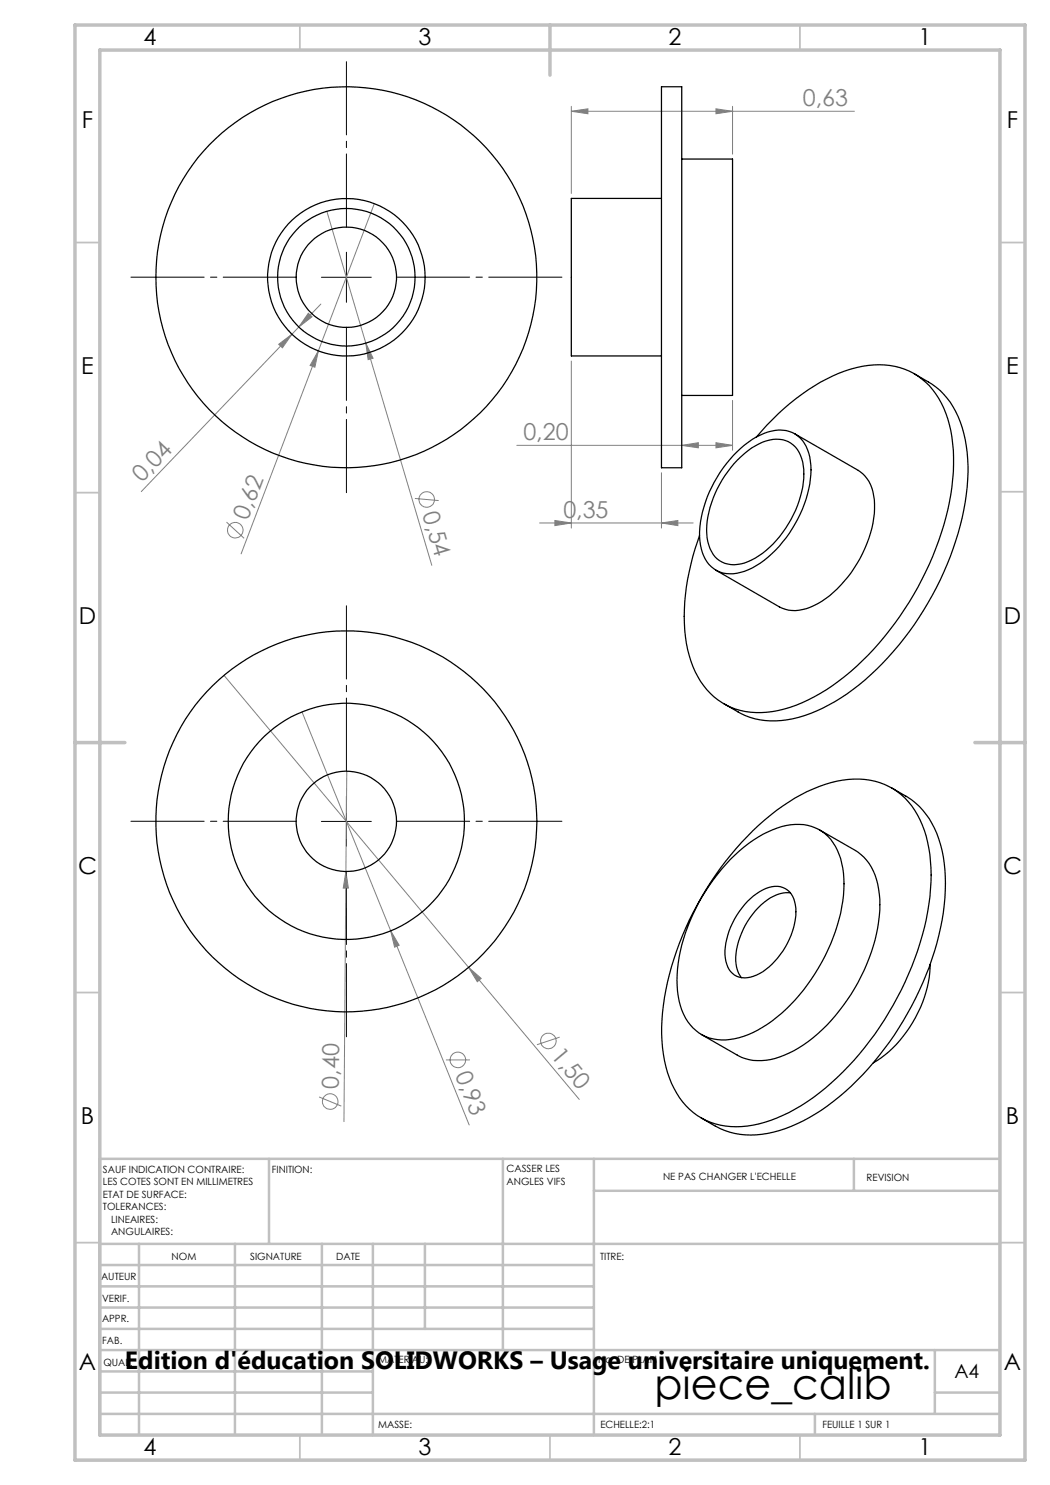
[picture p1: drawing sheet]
<svg xmlns="http://www.w3.org/2000/svg" width="210mm" height="297mm" viewBox="0 0 210 297" stroke-linecap="round" stroke-linejoin="round" font-family="sans-serif">
<g fill="none" stroke="#808080" stroke-width=".2">
<path d="M114.3 22.3l3.3-.5v1zM114.3 21.3v17.4M114.3 22.3h56.6M143.2 21.8l3.3 .5-3.3 .5zM146.5 21.3v9.5M65.4 42.3l7.8 26.3M74.9 40.7l-11.2 29.5M55.7 68.9l2.7-2.1-1.9 2.8zM57.6 66.1h.1M58.4 66.8l-30.1 31.5M59.8 65.4l-1.4 1.4M60.5 66.1h.1"/>
<path d="M61.7 62.6l.7 .8-2.6 2zM63.7 70.2l-.7 3.2-1-.3zM63.7 70.2l-15.5 40.6M64.2 60.8l-4.4 4.6M73.2 68.6l1.4 3-1 .3zM73.2 68.6l13.2 44.5M114.3 72.2v33.4M83 99.7l4.7 .4M103.4 89.1h43.1M132.3 94.5v11.1M136.3 89.1l3.4-.6v1.1zM143.2 88.5l3.3 .6-3.3 .5z"/>
<path d="M146.5 80.1v10M45.3 104.4l3.5 3.3M107.9 104.6h30.7M111 104.1l3.3 .5-3.3 .5zM132.3 104.6l3.3-.5v1zM44.8 135.1l48.9 58.4M60.4 142.4l17.7 43.8M69.4 154.2l-.6 70.1M69.2 174.3l.5 3.3h-1zM78.1 186.2l1.7 2.9-.9 .3zM78.1 186.2l15.7 38.8M93.7 193.5l2.5 2.2-.7 .7z"/>
<path d="M93.7 193.5l22.2 26.4M63.8 219.4l4.5 1.8M89.2 212h4.8M111.9 207.4l-4.5 1.5"/>
<circle cx="85.3" cy="99.9" r="1.56"/>
<circle cx="47" cy="106" r="1.55"/>
<circle cx="91.6" cy="212" r="1.55"/>
<circle cx="109.7" cy="208.2" r="1.55"/>
<circle cx="66" cy="220.3" r="1.55"/>
</g>
<path d="M59.3 55.4h-33.1M69.3 45.4v-33.1M79.3 55.4h33.1M69.3 65.4v33.1M69.3 154.3v-33.1M59.3 164.3h-33.1M69.3 174.3v33.1M79.3 164.3h33.1" fill="none" stroke="#000" stroke-width=".2" stroke-dasharray="30.5 1.3 1.3 1.3" stroke-dashoffset="15.8"/>
<path d="M64.3 55.5h10M69.3 50.4v10.1M69.3 159.3v10M64.3 164.3h10" fill="none" stroke="#000" stroke-width=".2"/>
<g fill="none" stroke="#c0c0c0" stroke-width=".35">
<path d="M60 5v5M160 5v5M15 48.5h5M200 48.5h5M15 98.5h5M200 98.4h5M15 198.5h5M200 198.5h5M15 248.5h5M200 248.5h5M60 287v5M110 287v5"/>
<path d="M160 287v5"/>
</g>
<g fill="none" stroke="#c0c0c0" stroke-width=".5">
<path d="M53.8 231.8v17M100.6 231.8v38.2M118.8 231.8v55.2M118.8 238.2h81.2M170.8 231.8v6.4M200 231.8h-180v55.2M20 248.8h180M20 257.3h98.8M20 253h98.8M27.8 248.8v38.2M47 248.8v38.2M64.4 248.8v38.2"/>
<path d="M74.6 248.8v38.2M85 248.8v17M20 265.8h98.8M20 261.5h98.8M20 278.5h54.6M20 274.3h54.6M20 270h180M187 278.5h13M187 270v12.8M20 282.8h180M163 282.8v4.2"/>
</g>
<path d="M15 5h190v287h-190zM20 10h180v277h-180zM110 5v10M15 148.5h10M195 148.5h10" fill="none" stroke="#c0c0c0" stroke-width=".7"/>
<g fill="#808080">
<path d="M63.7 70.2l-.7 3.2-1-.3z"/>
<path d="M69.2 174.3l.5 3.3h-1z"/>
<path d="M73.2 68.6l1.4 3-1 .3z"/>
<path d="M78.1 186.2l1.7 2.9-.9 .3z"/>
<path d="M93.7 193.5l2.5 2.2-.7 .7z"/>
<path d="M111 104.1l3.3 .5-3.3 .5zM132.3 104.6l3.3-.5v1zM136.3 89.1l3.4-.6v1.1zM143.2 88.5l3.3 .6-3.3 .5zM114.3 22.3l3.3-.5v1zM143.2 21.8l3.3 .5-3.3 .5z"/>
<path d="M61.7 62.6l.7 .8-2.6 2zM55.7 68.9l2.7-2.1-1.9 2.8z"/>
</g>
<g fill="none" stroke="#000" stroke-width=".25">
<path d="M132.3 17.4h4v76.2h-4zM132.3 39.7h-18v31.5h18M136.3 31.8h10.2v47.3h-10.2M182.8 74.8a17.7 17.7 0 0 1 6.6 4.8 22.2 22.2 0 0 1 4.2 13.5 55.4 55.4 0 0 1-8.9 29 54.7 54.7 0 0 1-17.7 18.2 22.7 22.7 0 0 1-15 3.7 17.6 17.6 0 0 1-7.3-3.3M146.6 91.1a14.1 14.1 0 0 1 9.2-5.1 5.9 5.9 0 0 1 5.9 4.6 18.7 18.7 0 0 1-2.2 13.3 21.5 21.5 0 0 1-10.6 10.4 6.3 6.3 0 0 1-7-1.3 10.4 10.4 0 0 1-1.8-8.5 26.2 26.2 0 0 1 6.5-13.4zM147.5 92a12.5 12.5 0 0 1 7.8-4.2 5.2 5.2 0 0 1 5.2 4.6 18.5 18.5 0 0 1-3.4 13.3 16.3 16.3 0 0 1-8.9 7.1 5.2 5.2 0 0 1-6.6-4.4 17.2 17.2 0 0 1 2.3-11.5l1.1-1.8zM151.3 87.4a43.7 43.7 0 0 1 17.6-13.2 16.7 16.7 0 0 1 13.8 .5 16.3 16.3 0 0 1 7.5 11.5 43.7 43.7 0 0 1-3.1 23.5 61.1 61.1 0 0 1-20.6 27.4 26.4 26.4 0 0 1-15.3 5.4 13.7 13.7 0 0 1-12.6-9.2 33.4 33.4 0 0 1-.8-18.9l.8-3.1 1.3-4.2M158.9 86.7l12.8 7.4a7.2 7.2 0 0 1 3.2 5.9 23.3 23.3 0 0 1-6 16.2 15.4 15.4 0 0 1-9.2 5.9h-.7a6.1 6.1 0 0 1-3.1-.7l-12.7-7.4M178.3 157.6a23 23 0 0 1 5.6 3.7 19.7 19.7 0 0 1 5.1 12.7 50.3 50.3 0 0 1-5.9 25.6 58.1 58.1 0 0 1-20 23.2 23.7 23.7 0 0 1-15.1 4.1 14.3 14.3 0 0 1-4.9-1.7l-2.9-1.6M146 171.9a22.5 22.5 0 0 1 12.2-6.9 8.8 8.8 0 0 1 9.9 6.7 25.4 25.4 0 0 1-1.5 15.8 36.1 36.1 0 0 1-15 18.5 12.3 12.3 0 0 1-10.5 1.3 9.9 9.9 0 0 1-5.5-8.1 30.9 30.9 0 0 1 4.2-18.7 42.4 42.4 0 0 1 6.2-8.6zM150.6 166.1a38.2 38.2 0 0 1 15.6-9.6 14.8 14.8 0 0 1 14.8 3.1 19.9 19.9 0 0 1 5.1 12.7 49 49 0 0 1-5.1 24.1 58.4 58.4 0 0 1-20.8 24.8 23.9 23.9 0 0 1-15.1 4 13.5 13.5 0 0 1-10.8-8.5 31.9 31.9 0 0 1-1.1-18.7 63.3 63.3 0 0 1 17.4-31.9zM158.1 178.6a8.6 8.6 0 0 0-7 3.6 15.2 15.2 0 0 0-3.9 10.6l.5 1.8 .6 .9"/>
<path d="M163.9 166l7.2 4.1a10.8 10.8 0 0 1 4.8 8.7 31.7 31.7 0 0 1-4.3 17.7 32.9 32.9 0 0 1-13.8 14.1 11 11 0 0 1-10.3 .4l-7.2-4.1M149.5 180.3a8.5 8.5 0 0 1 6-3 3.9 3.9 0 0 1 3.6 3.7 14.5 14.5 0 0 1-4.1 11.2 8.5 8.5 0 0 1-6.6 3.3 4 4 0 0 1-3.3-3.9 15 15 0 0 1 4.4-11.3zM186 192.9a24.6 24.6 0 0 1-11.3 19.7"/>
<circle cx="69.3" cy="55.4" r="10"/>
<circle cx="69.3" cy="55.4" r="13.7"/>
<circle cx="69.3" cy="55.4" r="15.8"/>
<circle cx="69.3" cy="55.5" r="38.1"/>
<circle cx="69.3" cy="164.3" r="10"/>
<circle cx="69.3" cy="164.3" r="23.6"/>
<circle cx="69.3" cy="164.3" r="38.1"/>
</g>
<text font-size="8.5" x="130.9" y="279.7">piece_calib</text>
<text font-size="5" x="25" y="273.7">Edition d'éducation SOLIDWORKS – Usage universitaire uniquement.</text>
<g font-size="4.7">
<text x="28.7" y="9">4</text>
<text x="83.7" y="9">3</text>
<text x="133.7" y="9">2</text>
<text x="183.7" y="9">1</text>
<text x="16.4" y="25.5">F</text>
<text x="201.4" y="25.5">F</text>
<text x="16.2" y="74.7">E</text>
<text x="201.2" y="74.8">E</text>
<text x="15.8" y="124.7">D</text>
<text x="200.8" y="124.7">D</text>
<text x="15.6" y="174.7">C</text>
<text x="200.6" y="174.8">C</text>
<text x="16.2" y="224.8">B</text>
<text x="201.2" y="224.8">B</text>
<text x="15.8" y="274">A</text>
<text x="200.8" y="274">A</text>
<text x="28.7" y="291">4</text>
<text x="83.7" y="291">3</text>
<text x="133.7" y="291">2</text>
<text x="183.7" y="291">1</text>
</g>
<g font-size="4.7" fill="#808080">
<text x="160.6" y="21.2">0,63</text>
<text x="104.7" y="88">0,20</text>
<text x="28.5" y="96.7" transform="rotate(-46 28.5 96.7)">0,04</text>
<text x="49.6" y="104.2" transform="rotate(-69 49.6 104.2)">0,62</text>
<text x="84.5" y="102.8" transform="rotate(73 84.5 102.8)">0,54</text>
<text x="112.7" y="103.6">0,35</text>
<text x="91" y="215" transform="rotate(68 91 215)">0,93</text>
<text x="110" y="211.2" transform="rotate(50 110 211.2)">1,50</text>
<text x="67.8" y="217.7" transform="rotate(-90 67.8 217.7)">0,40</text>
</g>
<text font-size="3.9" x="190.9" y="275.5">A4</text>
<g font-size="2">
<text x="20.6" y="234.6">SAUF INDICATION CONTRAIRE:</text>
<text x="20.6" y="237.1">LES COTES SONT EN MILLIMETRES</text>
<text x="20.6" y="239.6">ETAT DE SURFACE:</text>
<text x="54.4" y="234.6">FINITION:</text>
<text x="101.3" y="234.5">CASSER LES</text>
<text x="101.3" y="237">ANGLES VIFS</text>
<text x="132.6" y="236">NE PAS CHANGER L'ECHELLE</text>
<text x="173.3" y="236.2">REVISION</text>
<text x="20.6" y="242.1">TOLERANCES:</text>
<text x="22.2" y="244.6">LINEAIRES:</text>
<text x="22.2" y="247.1">ANGULAIRES:</text>
<text x="34.3" y="252">NOM</text>
<text x="50" y="251.9">SIGNATURE</text>
<text x="67.2" y="251.9">DATE</text>
<text x="120" y="251.9">TITRE:</text>
<text x="20.2" y="256.1">AUTEUR</text>
<text x="20.4" y="260.3">VERIF.</text>
<text x="20.4" y="264.4">APPR.</text>
<text x="20.5" y="268.8">FAB.</text>
<text x="20.7" y="273.1">QUAL.</text>
<text x="75.7" y="272.5">MATERIAU:</text>
<text x="119.6" y="272.5">No. DE PLAN</text>
<text x="75.6" y="285.5">MASSE:</text>
<text x="120.1" y="285.6">ECHELLE:2:1</text>
<text x="164.5" y="285.6">FEUILLE 1 SUR 1</text>
</g>
</svg>
